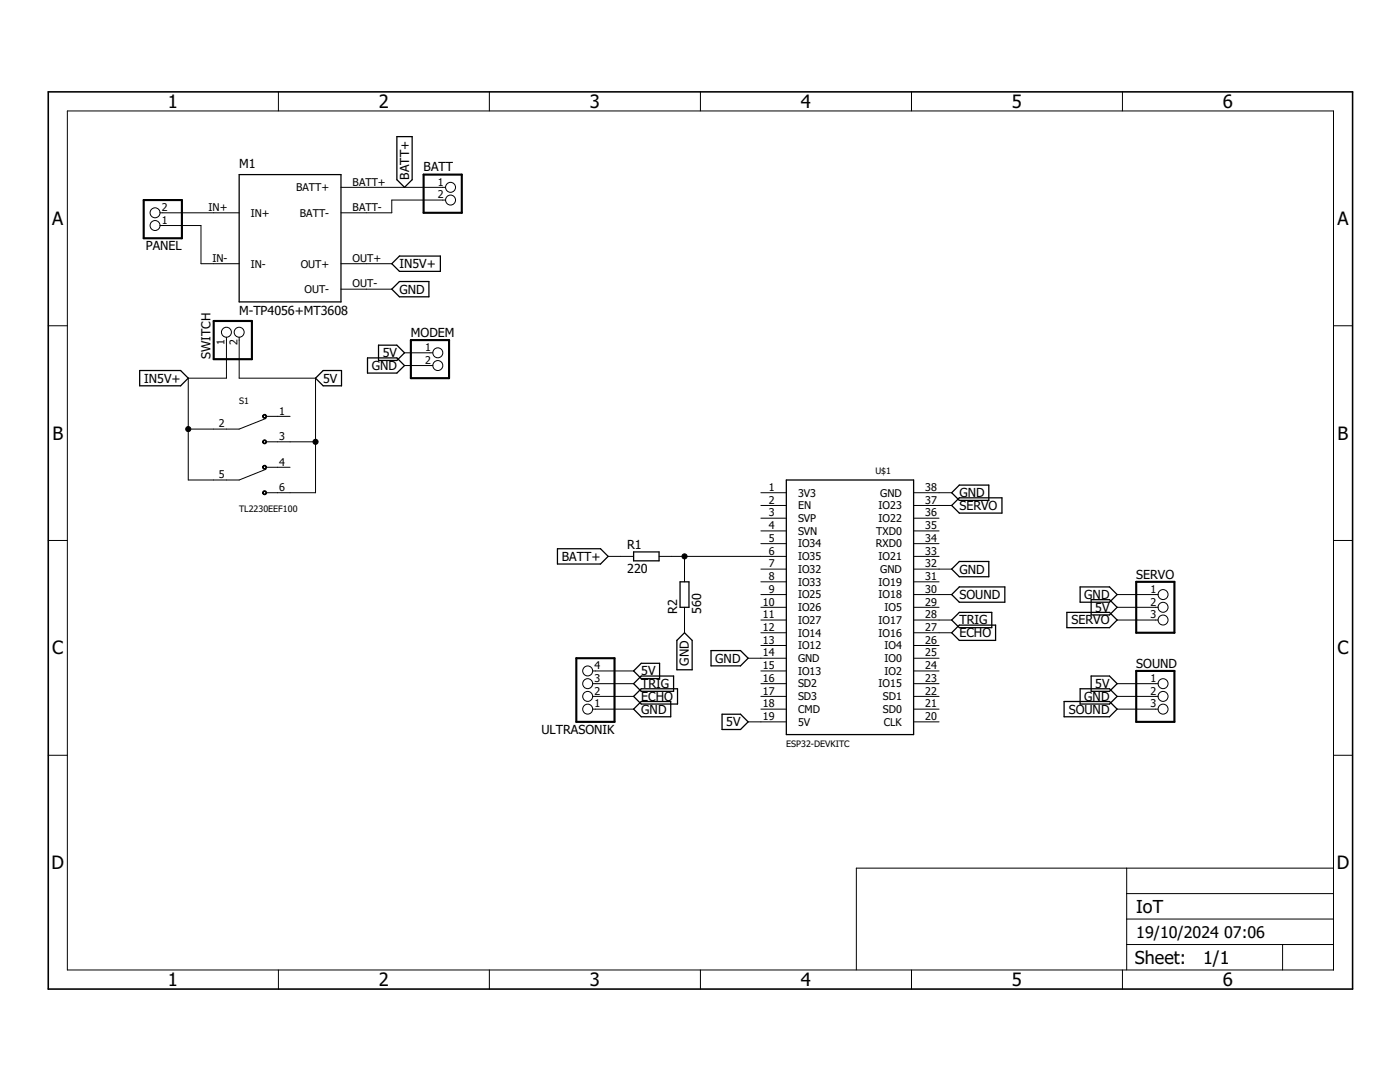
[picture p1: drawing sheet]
<svg xmlns="http://www.w3.org/2000/svg" width="279mm" height="216mm" viewBox="0 0 279 216" stroke-linecap="round" stroke-linejoin="round" font-family="sans-serif">
<g fill="none" stroke="#000" stroke-width=".25">
<path d="M47.7 34.8h20.4v25.4h-20.4zM79.2 27.3h3.1v8.6l-1.6 1.5-1.5-1.5zM78.2 52.6l1.5-1.5h8.2v3h-8.2zM78.2 57.7l1.5-1.5h5.9v3h-5.9zM27.9 73.9h8.1l1.6 1.6-1.6 1.5h-8.1zM63 75.5l1.5-1.6h3.7v3.1h-3.7zM73.3 71.4h5.9l1.5 1.5-1.5 1.5h-5.9zM75.5 68.9h3.7l1.5 1.5-1.5 1.5h-3.7zM156.9 95.8h25.4v50.8h-25.4zM189.9 98.3l1.6-1.5h5.8v3h-5.8zM111.3 109.5h8.5l1.6 1.5-1.6 1.5h-8.5zM126.4 110.1h5.1v1.8h-5.1z"/>
<path d="M135.7 116.1h1.8v5.1h-1.8zM189.9 118.6l1.6-1.5h9v3.1h-9zM189.9 113.6l1.6-1.6h5.8v3.1h-5.8zM189.9 100.9l1.6-1.6h8.5v3.1h-8.5zM215.6 117.1h5.8l1.5 1.5-1.5 1.6h-5.8zM217.8 119.7h3.6l1.5 1.5-1.5 1.5h-3.6zM126.4 133.9l1.6-1.5h3.6v3h-3.6zM126.4 136.4l1.6-1.5h6.4v3h-6.4zM126.4 139l1.6-1.6h7.2v3.1h-7.2zM136.6 126.3l1.5 1.5v5.8h-3v-5.8zM141.9 129.8h5.9l1.5 1.5-1.5 1.6h-5.9zM189.9 123.7l1.6-1.5h6.4v3h-6.4z"/>
<path d="M189.9 126.3l1.6-1.6h7.2v3.1h-7.2zM212.4 140h9l1.5 1.5-1.5 1.5h-9zM212.9 122.2h8.5l1.5 1.5-1.5 1.5h-8.5zM215.6 137.4h5.8l1.5 1.6-1.5 1.5h-5.8zM217.8 134.9h3.6l1.5 1.5-1.5 1.5h-3.6zM126.4 141.5l1.6-1.5h5.9v3h-5.9zM144.1 142.5h3.7l1.5 1.5-1.5 1.6h-3.7z"/>
</g>
<g fill="none" stroke="#000" stroke-width=".2">
<path d="M55.6 18.3v3.8M97.7 18.3v3.8M139.8 18.3v3.8M181.9 18.3v3.8M224 18.3v3.8M13.4 22.1h252.7v171.4h-252.7zM68.1 37.4h20.8M88.9 39.9h-10.7v2.6h-10.1M31.9 45h8.2v7.6h7.6M31.9 42.5h15.8M68.1 52.6h10.1M68.1 57.7h10.1"/>
<path d="M9.6 65h3.8M45.2 67.3v8.2h-7.6v20.3h10.1l5.4-2.2M47.7 67.3v8.2h15.3v22.8h-9.8M80.7 70.4h5.7M80.7 72.9h5.7M266.1 65h3.8M53.1 83.5l-5.4 2.1h-10.1M53.2 88.2h9.8M53.2 83.1h4.7M53.2 93.2h4.7M151.8 98.3h5.1M182.3 98.3h7.6"/>
<path d="M9.6 107.8h3.8M121.4 111h5M131.5 111h25.4M136.6 111v5.1M151.8 118.6h5.1M151.8 100.9h5.1M151.8 103.4h5.1M151.8 105.9h5.1M151.8 108.5h5.1M151.8 113.6h5.1M151.8 116.1h5.1M182.3 118.6h7.6"/>
<path d="M182.3 111h5.1M182.3 100.9h7.6M182.3 103.4h5.1M182.3 105.9h5.1M182.3 108.5h5.1M182.3 113.6h7.6M182.3 116.1h5.1M222.9 118.6h8.2M266.1 107.8h3.8M118.3 139h8.1M118.3 136.4h8.1M118.3 133.9h8.1"/>
<path d="M136.6 121.2v5.1M149.3 131.3h7.6M151.8 139h5.1M151.8 136.4h5.1M151.8 133.9h5.1M151.8 121.2h5.1M151.8 123.7h5.1M151.8 126.3h5.1M151.8 128.8h5.1M182.3 139h5.1M182.3 136.4h5.1M182.3 133.9h5.1"/>
<path d="M182.3 121.2h5.1M182.3 123.7h7.6M182.3 126.3h7.6M182.3 128.8h5.1M182.3 131.3h5.1M222.9 139h8.2M222.9 136.4h8.2M222.9 121.2h8.2M222.9 123.7h8.2M9.6 150.7h3.8M118.3 141.5h8.1M149.3 144h7.6"/>
<path d="M151.8 141.5h5.1M182.3 141.5h5.1M182.3 144h5.1M222.9 141.5h8.2M266.1 150.7h3.8M224.9 173.2v20.3M224.9 178.3h41.2M266.1 173.2h-95.2v20.3M55.6 193.5v3.9M97.7 193.5v3.9M139.8 193.5v3.9M181.9 193.5v3.9"/>
<path d="M224 193.5v3.9M224.9 188.5h41.2M224.9 183.4h41.2M256 188.5v5"/>
<circle cx="89.9" cy="37.4" r=".99"/>
<circle cx="89.9" cy="39.9" r=".99"/>
<circle cx="30.9" cy="42.5" r=".99"/>
<circle cx="30.9" cy="45" r=".99"/>
<circle cx="45.2" cy="66.3" r=".99"/>
<circle cx="47.7" cy="66.3" r=".99"/>
<circle cx="87.4" cy="70.4" r=".99"/>
<circle cx="87.4" cy="72.9" r=".99"/>
<circle cx="232.1" cy="118.6" r=".99"/>
<circle cx="117.3" cy="139" r=".99"/>
<circle cx="117.3" cy="136.4" r=".99"/>
<circle cx="117.3" cy="133.9" r=".99"/>
<circle cx="232.1" cy="123.7" r=".99"/>
<circle cx="232.1" cy="136.4" r=".99"/>
<circle cx="232.1" cy="139" r=".99"/>
<circle cx="232.1" cy="121.2" r=".99"/>
<circle cx="117.3" cy="141.5" r=".99"/>
<circle cx="232.1" cy="141.5" r=".99"/>
</g>
<path d="M9.6 18.3h260.3v179.1h-260.3z" fill="none" stroke="#000" stroke-width=".32"/>
<path d="M28.7 39.9h7.6v7.6h-7.6zM84.5 34.8h7.7v7.7h-7.7zM42.7 64.1h7.6v7.6h-7.6zM82 67.9h7.6v7.6h-7.6zM226.8 116.1h7.6v10.2h-7.6zM115 131.3h7.6v12.7h-7.6zM226.8 133.9h7.6v10.1h-7.6z" fill="none" stroke="#000" stroke-width=".42"/>
<g fill="#000" stroke="#000" stroke-width=".2">
<path d="M52.5 82.9a.41 .41 0 0 1 .6 0 .41 .41 0 0 1-.2 .6 .41 .41 0 0 1-.5-.4h.2a.25 .25 0 0 1 .3-.2 .25 .25 0 0 1 .1 .4 .25 .25 0 0 1-.4-.1l-.2-.1z" fill-rule="evenodd"/>
<path d="M52.5 88a.41 .41 0 0 1 .6-.1 .41 .41 0 0 1-.2 .7 .41 .41 0 0 1-.5-.4h.2a.25 .25 0 0 1 .3-.2 .25 .25 0 0 1 .1 .4 .25 .25 0 0 1-.4-.1l-.2-.1z" fill-rule="evenodd"/>
<path d="M52.6 92.9a.41 .41 0 0 1 .6 .2 .41 .41 0 0 1-.3 .5 .41 .41 0 0 1-.5-.4h.2a.25 .25 0 0 1 .3-.2 .25 .25 0 0 1 .1 .4 .25 .25 0 0 1-.4 0l-.2-.2z" fill-rule="evenodd"/>
<path d="M52.6 98a.41 .41 0 0 1 .6 .2 .41 .41 0 0 1-.3 .5 .41 .41 0 0 1-.5-.4h.2a.25 .25 0 0 1 .3-.2 .25 .25 0 0 1 .1 .4 .25 .25 0 0 1-.4-.1l-.2-.1z" fill-rule="evenodd"/>
<circle cx="37.6" cy="85.6" r=".51"/>
<circle cx="63" cy="88.2" r=".51"/>
<circle cx="136.6" cy="111" r=".51"/>
</g>
<g font-size="3.7">
<text x="33.5" y="21.5">1</text>
<text x="75.6" y="21.5">2</text>
<text x="117.7" y="21.5">3</text>
<text x="159.8" y="21.5">4</text>
<text x="202" y="21.5">5</text>
<text x="244.1" y="21.5">6</text>
<text x="10.4" y="44.9">A</text>
<text x="266.9" y="44.9">A</text>
<text x="10.5" y="87.7">B</text>
<text x="267" y="87.7">B</text>
<text x="10.4" y="130.6">C</text>
<text x="266.9" y="130.6">C</text>
<text x="10.3" y="173.4">D</text>
<text x="266.8" y="173.4">D</text>
<text x="33.5" y="196.7">1</text>
<text x="75.6" y="196.7">2</text>
<text x="117.7" y="196.7">3</text>
<text x="159.8" y="196.7">4</text>
<text x="202" y="196.7">5</text>
<text x="244.1" y="196.7">6</text>
</g>
<g font-size="3.6">
<text x="226.8" y="182.1">IoT</text>
<text x="226.5" y="192.4">Sheet:</text>
<text x="240.1" y="192.3">1/1</text>
</g>
<g font-size="3.2">
<text x="226.8" y="187.2">19/10/2024</text>
<text x="244.3" y="187.2">07:06</text>
</g>
<g font-size="2.5">
<text x="47.7" y="33.6">M1</text>
<text x="81.6" y="35.9" transform="rotate(-90 81.6 35.9)">BATT+</text>
<text x="84.5" y="34.2">BATT</text>
<text x="29.1" y="49.9">PANEL</text>
<text x="79.7" y="53.5">IN5V+</text>
<text x="79.7" y="58.6">GND</text>
<text x="47.7" y="62.8">M-TP4056+MT3608</text>
<text x="42" y="71.7" transform="rotate(-90 42 71.7)">SWITCH</text>
<text x="76.4" y="71.3">5V</text>
<text x="82" y="67.2">MODEM</text>
<text x="28.8" y="76.4">IN5V+</text>
<text x="64.5" y="76.4">5V</text>
<text x="74.2" y="73.8">GND</text>
<text x="191.5" y="99.2">GND</text>
<text x="191.5" y="101.8">SERVO</text>
<text x="112.1" y="111.9">BATT+</text>
<text x="125.2" y="109.5">R1</text>
<text x="125.2" y="114.3">220</text>
<text x="191.5" y="114.4">GND</text>
<text x="191.5" y="119.5">SOUND</text>
<text x="216.4" y="119.5">GND</text>
<text x="226.8" y="115.5">SERVO</text>
<text x="135.1" y="122.4" transform="rotate(-90 135.1 122.4)">R2</text>
<text x="139.9" y="122.4" transform="rotate(-90 139.9 122.4)">560</text>
<text x="191.5" y="124.6">TRIG</text>
<text x="213.9" y="124.6">SERVO</text>
<text x="218.6" y="122.1">5V</text>
<text x="191.5" y="127.1">ECHO</text>
<text x="128" y="134.8">5V</text>
<text x="128" y="137.3">TRIG</text>
<text x="137.5" y="132.8" transform="rotate(-90 137.5 132.8)">GND</text>
<text x="142.7" y="132.2">GND</text>
<text x="218.6" y="137.3">5V</text>
<text x="226.8" y="133.2">SOUND</text>
<text x="128" y="142.4">GND</text>
<text x="128" y="139.8">ECHO</text>
<text x="213.3" y="142.4">SOUND</text>
<text x="216.4" y="139.8">GND</text>
<text x="108" y="146.4">ULTRASONIK</text>
<text x="144.9" y="144.9">5V</text>
</g>
<g font-size="2.1">
<text x="59.1" y="38.1">BATT+</text>
<text x="70.4" y="37">BATT+</text>
<text x="87.4" y="37">1</text>
<text x="87.4" y="39.6">2</text>
<text x="32.3" y="44.6">1</text>
<text x="32.3" y="42.1">2</text>
<text x="41.6" y="42.1">IN+</text>
<text x="50.1" y="43.2">IN+</text>
<text x="59.9" y="43.2">BATT-</text>
<text x="70.4" y="42.1">BATT-</text>
<text x="42.4" y="52.3">IN-</text>
<text x="50.1" y="53.4">IN-</text>
<text x="60" y="53.4">OUT+</text>
<text x="70.4" y="52.3">OUT+</text>
<text x="60.8" y="58.5">OUT-</text>
<text x="70.4" y="57.3">OUT-</text>
<text x="44.8" y="68.8" transform="rotate(-90 44.8 68.8)">1</text>
<text x="47.4" y="68.8" transform="rotate(-90 47.4 68.8)">2</text>
<text x="84.9" y="70">1</text>
<text x="84.9" y="72.6">2</text>
<text x="55.7" y="82.7">1</text>
<text x="43.7" y="85.3">2</text>
<text x="55.7" y="87.8">3</text>
<text x="43.7" y="95.4">5</text>
<text x="55.7" y="92.9">4</text>
<text x="55.7" y="98">6</text>
<text x="153.4" y="98">1</text>
<text x="153.4" y="100.5">2</text>
<text x="159.3" y="99.1">3V3</text>
<text x="159.3" y="101.6">EN</text>
<text x="175.3" y="101.6">IO23</text>
<text x="175.7" y="99.1">GND</text>
<text x="184.7" y="100.5">37</text>
<text x="184.7" y="98">38</text>
<text x="153.4" y="103">3</text>
<text x="153.4" y="105.6">4</text>
<text x="159.3" y="104.2">SVP</text>
<text x="159.3" y="106.7">SVN</text>
<text x="174.9" y="106.7">TXD0</text>
<text x="175.3" y="104.2">IO22</text>
<text x="184.7" y="105.6">35</text>
<text x="184.7" y="103">36</text>
<text x="153.4" y="108.1">5</text>
<text x="153.4" y="110.7">6</text>
<text x="153.4" y="113.2">7</text>
<text x="159.3" y="109.2">IO34</text>
<text x="159.3" y="111.8">IO35</text>
<text x="174.8" y="109.2">RXD0</text>
<text x="175.3" y="111.8">IO21</text>
<text x="184.7" y="113.2">32</text>
<text x="184.7" y="110.7">33</text>
<text x="184.7" y="108.1">34</text>
<text x="153.4" y="115.7">8</text>
<text x="153.4" y="118.3">9</text>
<text x="159.3" y="114.3">IO32</text>
<text x="159.3" y="116.9">IO33</text>
<text x="159.3" y="119.4">IO25</text>
<text x="175.3" y="119.4">IO18</text>
<text x="175.3" y="116.9">IO19</text>
<text x="175.7" y="114.3">GND</text>
<text x="184.7" y="118.3">30</text>
<text x="184.7" y="115.7">31</text>
<text x="229.6" y="118.3">1</text>
<text x="152.3" y="120.8">10</text>
<text x="152.3" y="123.4">11</text>
<text x="152.3" y="125.9">12</text>
<text x="159.3" y="121.9">IO26</text>
<text x="159.3" y="124.5">IO27</text>
<text x="175.3" y="124.5">IO17</text>
<text x="176.5" y="121.9">IO5</text>
<text x="184.7" y="125.9">27</text>
<text x="184.7" y="123.4">28</text>
<text x="184.7" y="120.8">29</text>
<text x="229.6" y="120.8">2</text>
<text x="229.6" y="123.4">3</text>
<text x="152.3" y="128.4">13</text>
<text x="152.3" y="131">14</text>
<text x="159.3" y="127">IO14</text>
<text x="159.3" y="129.6">IO12</text>
<text x="175.3" y="127">IO16</text>
<text x="176.5" y="129.6">IO4</text>
<text x="184.7" y="131">25</text>
<text x="184.7" y="128.4">26</text>
<text x="118.6" y="136.1">3</text>
<text x="118.6" y="133.5">4</text>
<text x="152.3" y="133.5">15</text>
<text x="152.3" y="136.1">16</text>
<text x="159.3" y="132.1">GND</text>
<text x="159.3" y="134.6">IO13</text>
<text x="159.3" y="137.2">SD2</text>
<text x="175.3" y="137.2">IO15</text>
<text x="176.5" y="134.6">IO2</text>
<text x="176.5" y="132.1">IO0</text>
<text x="184.7" y="136.1">23</text>
<text x="184.7" y="133.5">24</text>
<text x="229.6" y="136.1">1</text>
<text x="118.6" y="141.1">1</text>
<text x="118.6" y="138.6">2</text>
<text x="152.3" y="138.6">17</text>
<text x="152.3" y="141.1">18</text>
<text x="152.3" y="143.7">19</text>
<text x="159.3" y="139.7">SD3</text>
<text x="159.3" y="142.3">CMD</text>
<text x="176.2" y="142.3">SD0</text>
<text x="176.2" y="139.7">SD1</text>
<text x="184.7" y="143.7">20</text>
<text x="184.7" y="141.1">21</text>
<text x="184.7" y="138.6">22</text>
<text x="229.6" y="138.6">2</text>
<text x="229.6" y="141.1">3</text>
<text x="159.3" y="144.8">5V</text>
<text x="176.4" y="144.8">CLK</text>
</g>
<g font-size="1.8">
<text x="47.7" y="80.5">S1</text>
<text x="174.7" y="94.5">U$1</text>
<text x="47.7" y="102.1">TL2230EEF100</text>
<text x="156.9" y="149.1">ESP32-DEVKITC</text>
</g>
</svg>
